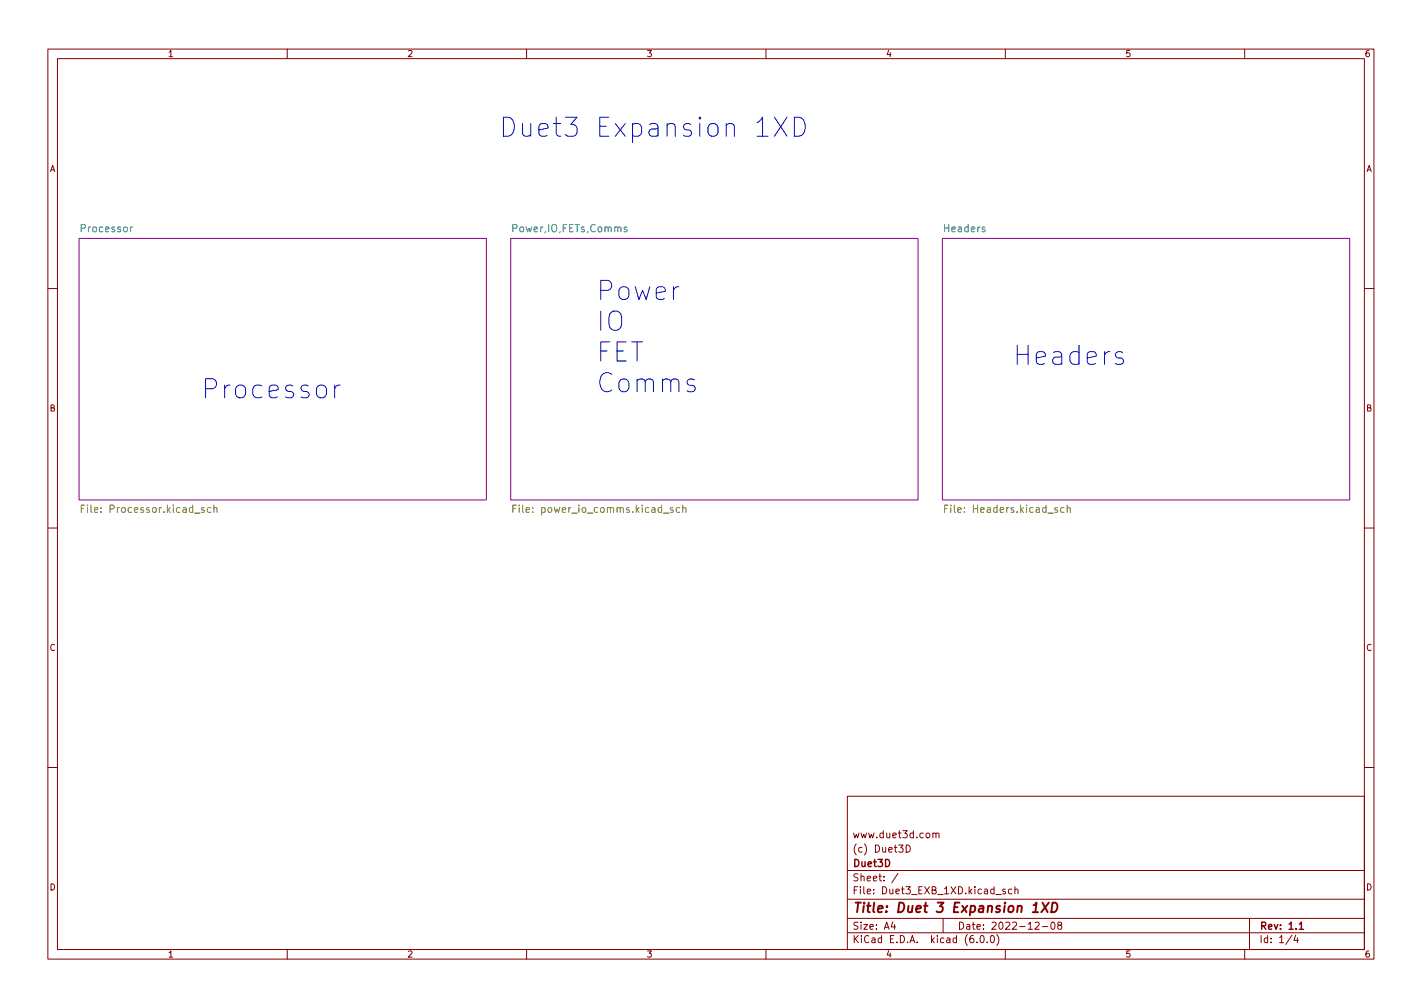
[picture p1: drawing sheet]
<svg xmlns="http://www.w3.org/2000/svg" width="297mm" height="210mm" viewBox="0 0 297 210" stroke-linecap="round" stroke-linejoin="round" font-family="sans-serif">
<g fill="none" stroke="#840000" stroke-width=".21">
<path d="M10 10.2h277v190.1h-277zM12 12.2h273v186.1h-273zM60 10.2v2M110 10.2v2M160 10.2v2M210 10.2v2M260 10.2v2M10 60.2h2M285 60.2h2M10 110.2h2M285 110.2h2M10 160.2h2"/>
<path d="M177 166.3h108v32h-108zM189.3 176.4a.76 .76 0 0 1 .9 .8 .76 .76 0 0 1-.9 .7zM194.9 174.1l.2-.2 .3 .1 .1 .9M194.9 173.9v1M195.5 174.1l.2-.2 .4 .1v.9M285 160.2h2M60 198.3v2M110 198.3v2M160 198.3v2M177 194.8h108M177 191.8h108M177 187.8h108"/>
<path d="M177 181.8h108M186.5 192.5l-.4 1h1M186.9 193v1M187.6 182.4l-1.3 1.9M197 191.8v3M204.1 196.7v.1M204.9 195.4l.2-.1a.8 .8 0 0 1 .5 .8 .8 .8 0 0 1-.5 .7 1 1 0 0 1-.2-1.4zM206.2 196.7v.1M207.1 195.4l.1-.1a.8 .8 0 0 1 .5 .8 .8 .8 0 0 1-.5 .7 1 1 0 0 1-.1-1.4zM208 186.8h1.1M208.2 195.1a1.72 1.72 0 0 1 0 2.3M210 198.3v2"/>
<path d="M210 185.7l-.4-.1-.2 .2 .1 .3 .5 .1v.4h-.6M211.4 185.7l-.5-.1-.3 .3 .2 .7h.6M212 185.8l.2-.2 .4 .1v.9M212 185.1v1.5M216.2 192.7l.6-.2 .3 .5-1 1h1M217.7 193.5h1.2M219.7 192.6l.2-.1a.8 .8 0 0 1 .5 .8 .8 .8 0 0 1-.5 .7 1 1 0 0 1-.2-1.4zM221.2 193.2l-.3-.3 .1-.2 .2-.2 .4 .1 .2 .2-.1 .2-.6 .2-.2 .3 .1 .4 .2 .1h.4l.2-.3-.1-.4-.2-.1M260 198.3v2M261 191.8v6.5M269.9 195.3l-1.3 1.9M270.6 195.3l-.3 1h.9"/>
<path d="M271 195.8v1"/>
</g>
<path d="M271.4 193l.4-.5v1.5M271.4 194h.9" fill="none" stroke="#840000" stroke-width=".3"/>
<path d="M215.7 190.5h1.1M215.9 189l.6-.5-.2 2M217.8 188.5l1 2M219.1 188.5l-1.6 2M219.9 188.5a.96 .96 0 0 1 1 .5 .96 .96 0 0 1-.3 1.2l-.5 .3h-.5z" fill="none" stroke="#840000" stroke-width=".4"/>
<g fill="#fff" stroke="#fff" stroke-width=".21">
<path d="M196.8 49.8h85.1v54.6h-85.1z"/>
<path d="M16.5 49.8h85.1v54.6h-85.1z"/>
<path d="M106.7 49.8h85.1v54.6h-85.1z"/>
</g>
<path d="M16.5 49.8h85.1v54.6h-85.1zM106.7 49.8h85.1v54.6h-85.1zM196.8 49.8h85.1v54.6h-85.1z" fill="none" stroke="#840084" stroke-width=".21"/>
<g fill="none" stroke="#848400" stroke-width=".21">
<path d="M17 106.2h.5M17.7 105.5h-.7v1.5M44 106h-.4l-.3 .3 .2 .6h.5M44.7 106.1l.2-.1h.4v1M44.7 105.5v1.5M107.1 106.2h.5M107.9 105.5h-.8v1.5M140.6 106h-.4l-.2 .2 .1 .2 .5 .2v.3h-.6M142 106h-.5l-.3 .3 .2 .6h.6M142.6 106.1l.2-.1h.4l.1 1M142.6 105.5v1.5M197.3 106.2h.5"/>
<path d="M198 105.5h-.7v1.5M222.3 106h-.5l-.3 .3 .2 .6h.6M222.9 106.1l.2-.1h.4l.1 1M222.9 105.5v1.5"/>
</g>
<path d="M27.7 47.4l-.4 .3M130.9 47.5l-.3-.1-.2 .2v.2l.5 .2v.3h-.5" fill="none" stroke="#008484" stroke-width=".21"/>
<path d="M161.8 24.5l2.6 4M164.4 24.5l-2.6 4M165.9 24.5h1a2.18 2.18 0 0 1 .9 3.4l-.3 .4-.6 .2h-1zM234.5 73.6l-.4-.2h-.5l-.4 .2-.2 .4 .2 .6 1.3 .3 .2 .4-.2 .6-.4 .2h-.7l-.4-.2M69.9 80.4v2.7M71 80.4a1.02 1.02 0 0 0-1.1 .8" fill="none" stroke="#0000c2" stroke-width=".21"/>
<g font-size="5.6" fill="#0000c2">
<text x="104.1" y="28.6">Duet3 Expansion 1XD</text>
<text x="124.5" y="62.7">Power</text>
<text x="124.5" y="69.1">IO</text>
<text x="124.5" y="75.6">FET</text>
<text x="211.5" y="76.3">Headers</text>
<text x="41.9" y="83.3">Processor</text>
<text x="124.5" y="82">Comms</text>
</g>
<text font-size="2.8" fill="#840000" x="178" y="190.6">Title: Duet 3 Expansion 1XD</text>
<g font-size="2.1" fill="#008484">
<text x="17" y="48.5">Processor</text>
<text x="107.4" y="48.5">Power,IO,FETs,Comms</text>
<text x="197.3" y="48.5">Headers</text>
</g>
<g font-size="2.1" fill="#848400">
<text x="18.1" y="107.1">File: Processor.kicad_sch</text>
<text x="108.3" y="107.1">File: power_io_comms.kicad_sch</text>
<text x="198.4" y="107.1">File: Headers.kicad_sch</text>
</g>
<g font-size="2.1" fill="#840000">
<text x="178" y="178">(c) Duet3D</text>
<text x="178" y="175">www.duet3d.com</text>
<text x="178" y="184">Sheet: /</text>
<text x="178" y="181">Duet3D</text>
<text x="178" y="186.7">File: Duet3_EXB_1XD.kicad_sch</text>
<text x="178" y="196.9">KiCad E.D.A. kicad (6.0.0)</text>
<text x="178" y="194.1">Size: A4</text>
<text x="200" y="194.1">Date: 2022-12-08</text>
<text x="263" y="194.1">Rev: 1.1</text>
<text x="263" y="196.9">Id: 1/4</text>
</g>
<g font-size="1.8" fill="#840000">
<text x="35" y="11.9">1</text>
<text x="85" y="11.9">2</text>
<text x="135" y="11.9">3</text>
<text x="185" y="11.9">4</text>
<text x="235" y="11.9">5</text>
<text x="285" y="11.9">6</text>
<text x="10.3" y="35.9">A</text>
<text x="285.3" y="35.9">A</text>
<text x="10.3" y="85.9">B</text>
<text x="285.3" y="85.9">B</text>
<text x="10.3" y="135.9">C</text>
<text x="285.3" y="135.9">C</text>
<text x="10.3" y="185.9">D</text>
<text x="285.3" y="185.9">D</text>
<text x="35" y="199.9">1</text>
<text x="85" y="199.9">2</text>
<text x="135" y="199.9">3</text>
<text x="185" y="199.9">4</text>
<text x="235" y="199.9">5</text>
<text x="285" y="199.9">6</text>
</g>
</svg>
